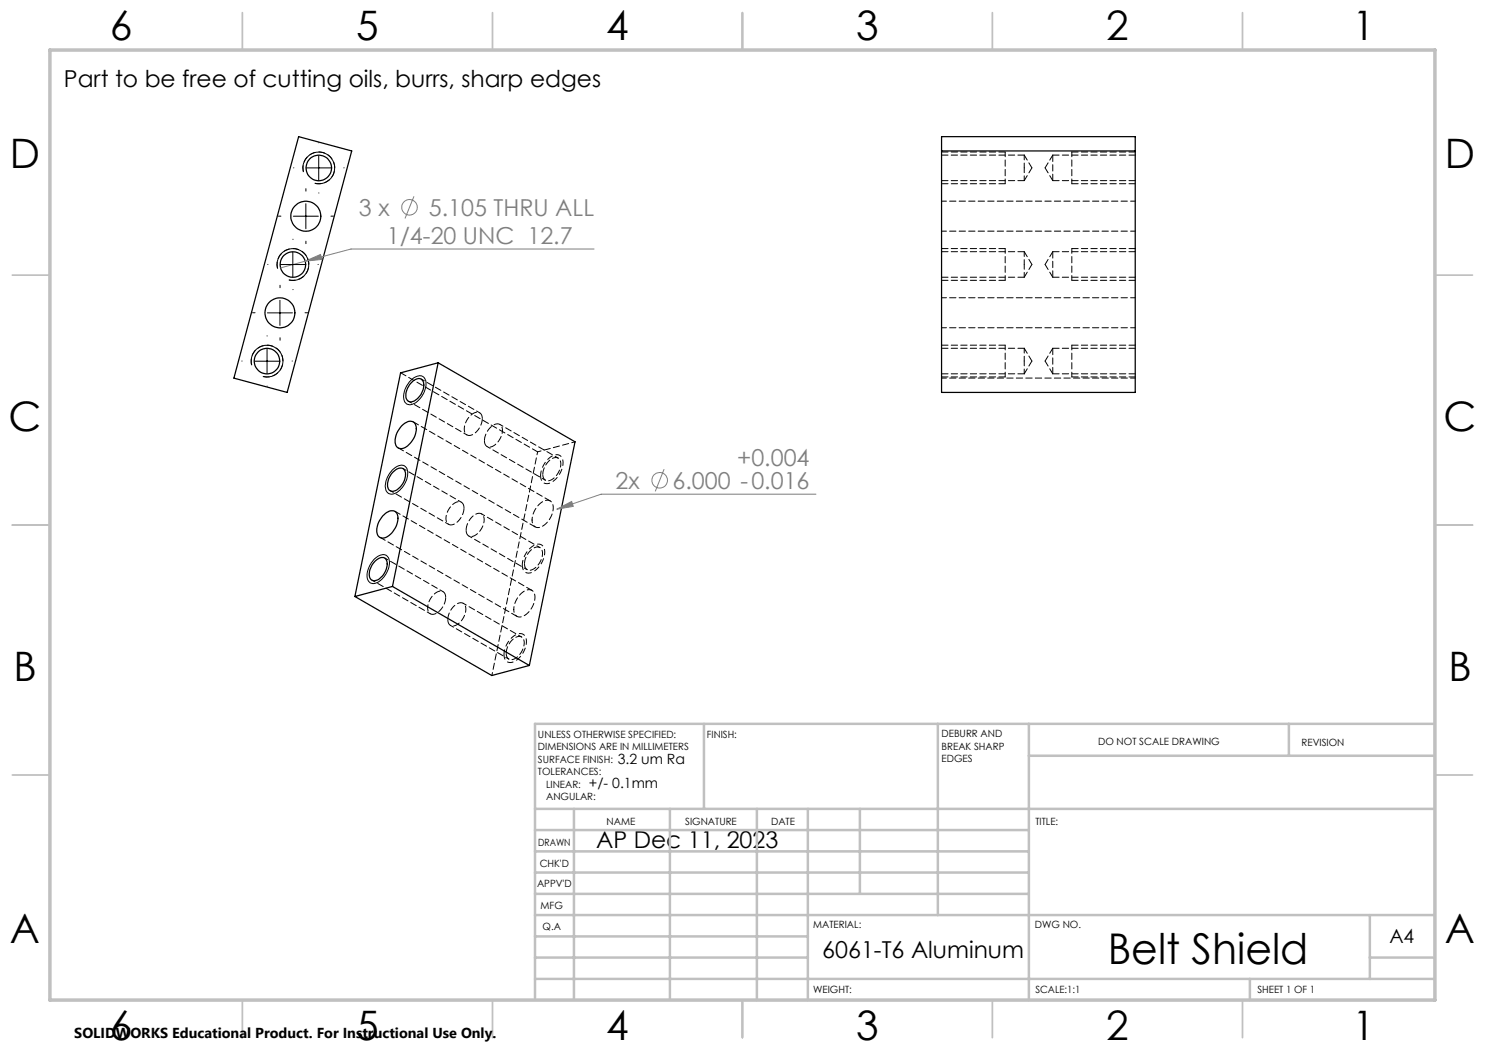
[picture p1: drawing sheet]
<svg xmlns="http://www.w3.org/2000/svg" width="297mm" height="210mm" viewBox="0 0 297 210" stroke-linecap="round" stroke-linejoin="round" font-family="sans-serif">
<g fill="none" stroke="#000" stroke-width=".25">
<path d="M59.7 27.3l10.6 2.9-12.9 48.3-10.6-2.9zM188.3 30.2h38.7M188.3 27.3h38.7v51.2h-38.7zM82.4 76.4a1.35 1.35 0 0 1 2.2-.1 3.4 3.4 0 0 1-2.5 4.1 1.37 1.37 0 0 1-.9-1.9l.4-1zM87.6 72.6l-9.1 44.7M87.6 72.6l27.4 15.8-9.1 44.7M87.6 72.6l-7.5 2-9.1 44.7M78.5 94.6a1.78 1.78 0 0 1 2.2-.8 2.75 2.75 0 0 1-.5 3.5 1.67 1.67 0 0 1-2.4 .6 3.2 3.2 0 0 1 .7-3.3zM80.5 85a1.64 1.64 0 0 1 2.5-.3 4.1 4.1 0 0 1-2 4.8 1.27 1.27 0 0 1-1.4 0 1.27 1.27 0 0 1-.6-1.3 4.5 4.5 0 0 1 1.5-3.2zM71 119.3l27.4 15.8 7.5-2M75 112.2a1.41 1.41 0 0 1 2.2-.3 3.4 3.4 0 0 1-1.9 4.2 1.1 1.1 0 0 1-1.2-.3 1.1 1.1 0 0 1-.2-1.2 4.2 4.2 0 0 1 1.1-2.4zM76.6 103.2a1.94 1.94 0 0 1 2.6-.8 3.2 3.2 0 0 1-.6 3.9 2.26 2.26 0 0 1-2.7 1.1 2.79 2.79 0 0 1 .2-3.6z"/>
<path d="M78.5 117.3l27.4 15.8M78.5 117.3l-7.5 2"/>
<circle cx="63.8" cy="33.6" r="2.56"/>
<circle cx="58.6" cy="52.9" r="2.55"/>
<circle cx="61.2" cy="43.3" r="3"/>
<circle cx="53.4" cy="72.2" r="2.56"/>
<circle cx="56" cy="62.6" r="3"/>
</g>
<g fill="none" stroke="#000" stroke-width=".2" stroke-dasharray="1.3 .6">
<path d="M188.3 36.1h16.5M188.3 30.4h12.7M188.3 36.7h12.7M204.8 31h-16.5M210.6 31v5.1M210.6 36.1h16.5M227.1 31h-16.5M227.1 36.7h-12.7M227.1 30.4h-12.7M188.3 55.4h16.5M188.3 49.7h12.7M188.3 56.1h12.7"/>
<path d="M204.8 50.3h-16.5M210.6 50.3v5.1M210.6 55.4h16.5M227.1 50.3h-16.5M227.1 56.1h-12.7M227.1 49.7h-12.7M188.3 74.8h16.5M188.3 69h12.7M188.3 75.4h12.7M204.8 69.7h-16.5M210.6 69.7v5.1M210.6 74.8h16.5"/>
<path d="M227.1 69.7h-16.5M227.1 75.4h-12.7M227.1 69h-12.7"/>
</g>
<g fill="none" stroke="#000" stroke-width=".2" stroke-dasharray="1.3 .6" stroke-dashoffset=".3">
<path d="M201 36.7v-6.3M204.8 33.6v-2.6M204.8 36.1v-2.5M214.4 30.4v6.3M188.3 46.2h38.8M201 56.1v-6.4M204.8 52.9v-2.6M204.8 55.4v-2.5M214.4 49.7v6.4M227.1 40.2h-38.8M227.1 59.5h-38.8M188.3 75.6h38.8"/>
<path d="M188.3 65.5h38.8M201 75.4v-6.4M204.8 72.2v-2.5M204.8 74.8v-2.6M214.4 69v6.4"/>
</g>
<g fill="none" stroke="#000" stroke-width=".2" stroke-dasharray="1.3 .6" stroke-dashoffset=".1">
<path d="M204.8 36.1l1.6-2.5M206.4 33.6l-1.6-2.6M209 33.6l1.6 2.5M210.6 31l-1.6 2.6M204.8 55.4l1.6-2.5M206.4 52.9l-1.6-2.6M209 52.9l1.6 2.5M210.6 50.3l-1.6 2.6M80.1 74.6l27.4 15.8M204.8 74.8l1.6-2.6M206.4 72.2l-1.6-2.5M209 72.2l1.6 2.6"/>
<path d="M210.6 69.7l-1.6 2.5M79.7 89.6l27.3 15.8M76 107.5l27.4 15.8M106.4 118.1l-27.4-15.8M110 100.2l-27.3-15.8"/>
</g>
<path d="M96.5 83.7a1.12 1.12 0 0 0-.6-1.2 1.12 1.12 0 0 0-1.4 .3 3.4 3.4 0 0 0-1.4 3.9 1.42 1.42 0 0 0 2.2-.3 4.1 4.1 0 0 0 1.2-2.7M96.9 88.1a3.5 3.5 0 0 1 2.6-3.3 1.31 1.31 0 0 1 .9 1.9 3.1 3.1 0 0 1-2.8 2.7l-.5-.3-.2-1M108.6 94.9a3.5 3.5 0 0 1 2.6-3.4 1.31 1.31 0 0 1 .9 1.9 3.1 3.1 0 0 1-2.8 2.7l-.5-.3-.2-.9M89.1 119.5a1.12 1.12 0 0 0-.6-1.2 1.12 1.12 0 0 0-1.3 .2 3.4 3.4 0 0 0-1.4 4 1.42 1.42 0 0 0 2.1-.3 4.1 4.1 0 0 0 1.2-2.7M92.8 101.6a1.12 1.12 0 0 0-.6-1.2 1.12 1.12 0 0 0-1.3 .2 3.4 3.4 0 0 0-1.4 4 1.42 1.42 0 0 0 2.1-.3 4.1 4.1 0 0 0 1.2-2.7M93.2 106a3.5 3.5 0 0 1 2.7-3.3 1.31 1.31 0 0 1 .9 1.8 3.1 3.1 0 0 1-2.8 2.8l-.5-.3-.3-1M104.9 112.8a3.5 3.5 0 0 1 2.6-3.4 1.31 1.31 0 0 1 .9 1.9 3.1 3.1 0 0 1-2.7 2.7l-.5-.3-.3-.9M89.6 123.9a3.5 3.5 0 0 1 2.6-3.4 1.31 1.31 0 0 1 .9 1.9 3.1 3.1 0 0 1-2.8 2.8l-.5-.4-.2-.9M101.2 130.7a3.5 3.5 0 0 1 2.7-3.4 1.31 1.31 0 0 1 .9 1.9 3.1 3.1 0 0 1-2.8 2.7l-.5-.3-.3-.9" fill="none" stroke="#000" stroke-width=".2" stroke-dasharray="1.3 .6" stroke-dashoffset="-.1"/>
<path d="M106.4 104a4.2 4.2 0 0 1 3-4 1.37 1.37 0 0 1 1.2 1.9 4.2 4.2 0 0 1-3 3.6 1.25 1.25 0 0 1-1.2-1.5M98.4 135.1l9.1-44.7M102.8 121.9a4.2 4.2 0 0 1 3-4 1.37 1.37 0 0 1 1.2 1.9 4.2 4.2 0 0 1-3 3.6 1.25 1.25 0 0 1-1.2-1.5" fill="none" stroke="#000" stroke-width=".2" stroke-dasharray="1.3 .6" stroke-dashoffset=".7"/>
<g fill="none" stroke="#000" stroke-width=".2" stroke-dasharray="1.3 .6" stroke-dashoffset=".6">
<path d="M78 98.1l11.7 6.8M81.7 80.2l11.7 6.8M95.9 82.6l-11.6-6.8M97.4 89.3l11.7 6.7M107.5 90.4l7.5-2M111.6 91.6l-11.6-6.7M74.4 116l11.7 6.8M88.6 118.3l-11.7-6.7M92.3 100.4l-11.7-6.7M93.8 107.2l11.6 6.7M108 109.5l-11.7-6.7M90.1 125.1l11.7 6.7"/>
<path d="M104.3 127.4l-11.7-6.7"/>
</g>
<g fill="none" stroke="#808080" stroke-width=".2">
<path d="M82.8 39.3l-1.8 4.4M61 52.2l3.1-1.3 .3 1zM61 52.2l-4.9 1.4M118.8 49.8h-48.6l-9.2 2.4M132.8 93.8l-1.7 4.5M163.2 98.8h-43l-8.8 3M111.4 101.8l2.9-1.5 .4 1z"/>
<circle cx="81.9" cy="41.5" r="1.55"/>
<circle cx="131.9" cy="96.1" r="1.56"/>
</g>
<g fill="none" stroke="#000" stroke-width=".2">
<path d="M60.7 34.4a3.2 3.2 0 0 1 2.7-4 3.2 3.2 0 0 1 3.5 3.4 3.2 3.2 0 0 1-4 2.8M61.2 33.6h5.1M63.7 31.1v5M55.5 53.7a3.2 3.2 0 0 1 2.8-3.9 3.2 3.2 0 0 1 3.4 3.4 3.2 3.2 0 0 1-4 2.8M56.1 52.9h5M58.6 50.4v5M58.7 43.2h5M61.2 40.7v5M50.3 73.1a3.2 3.2 0 0 1 2.9-4 3.2 3.2 0 0 1 3.4 3.4 3.2 3.2 0 0 1-4 2.8M50.9 72.2h5M53.4 69.7v5M53.5 62.6h5"/>
<path d="M56 60.1v5M81.9 76.4a2.48 2.48 0 0 1 2.6-1.1 2.34 2.34 0 0 1 .4 3 3.6 3.6 0 0 1-3.2 2.6 1.67 1.67 0 0 1-.9-2.3l.4-1.2zM78.4 94.1a2.06 2.06 0 0 1 2.7-.8 3.4 3.4 0 0 1-.5 4 2.66 2.66 0 0 1-2.8 1.4 2.45 2.45 0 0 1-.4-3.1zM74.9 111.8a1.94 1.94 0 0 1 2.5-.6 3.4 3.4 0 0 1-.5 4 2.51 2.51 0 0 1-2.9 1.3 2.73 2.73 0 0 1-.1-3.3z"/>
</g>
<path d="M62.9 36.6a3.2 3.2 0 0 0 4-2.8 3.2 3.2 0 0 0-3.4-3.4 3.2 3.2 0 0 0-2.8 4M57.8 56a3.2 3.2 0 0 0 4-2.8 3.2 3.2 0 0 0-3.5-3.5 3.2 3.2 0 0 0-2.8 4M52.6 75.3a3.2 3.2 0 0 0 4-2.8 3.2 3.2 0 0 0-3.5-3.5 3.2 3.2 0 0 0-2.7 4" fill="none" stroke="#000" stroke-width=".2" stroke-dasharray="1.3 .6" stroke-dashoffset="-.1" stroke-linecap="butt"/>
<path d="M108.1 95.1a1.41 1.41 0 0 0 .8 1.6 1.41 1.41 0 0 0 1.7-.4 4.4 4.4 0 0 0 1.8-4.7 1.47 1.47 0 0 0-2.3-.2 5 5 0 0 0-2 3.7M104.5 113a1.41 1.41 0 0 0 .7 1.5 1.41 1.41 0 0 0 1.7-.3 4.4 4.4 0 0 0 1.8-4.7 1.47 1.47 0 0 0-2.3-.2 5 5 0 0 0-1.9 3.7M100.8 130.9a1.41 1.41 0 0 0 .8 1.5 1.41 1.41 0 0 0 1.7-.3 4.4 4.4 0 0 0 1.8-4.8 1.47 1.47 0 0 0-2.4-.1 5 5 0 0 0-1.9 3.7" fill="none" stroke="#000" stroke-width=".2" stroke-dasharray="1.3 .6" stroke-dashoffset=".2" stroke-linecap="butt"/>
<g fill="none" stroke="#c0c0c0" stroke-width=".35">
<path d="M48.5 2.5v7.5M98.5 2.5v7.5M148.5 2.5v7.5M198.5 2.5v7.5M248.5 2.5v7.5M2.5 55h7.5M287 55h7.5M2.5 105h7.5M287 105h7.5M2.5 155h7.5M287 155h7.5M48.5 200v7.5"/>
<path d="M98.5 200v7.5M148.5 200v7.5M198.5 200v7.5M248.5 200v7.5"/>
</g>
<g fill="none" stroke="#c0c0c0" stroke-width=".5">
<path d="M140.8 144.8v17M187.6 144.8v38.2M205.8 144.8v55.2M205.8 151.2h81.2M257.8 144.8v6.4M287 144.8h-180v55.2M107 161.8h180M107 178.8h98.8M107 174.5h98.8M107 170.3h98.8M107 166h98.8M114.8 161.8v38.2"/>
<path d="M134 161.8v38.2M151.4 161.8v38.2M161.6 161.8v38.2M172 161.8v17M107 195.8h180M107 191.5h54.6M107 187.3h54.6M107 183h180M250 195.8v4.2M274 191.5h13M274 183v12.8"/>
</g>
<path d="M10 10h277v190h-277z" fill="none" stroke="#c0c0c0" stroke-width=".7"/>
<g fill="none" stroke="#000" stroke-width=".2" stroke-dasharray="15.2 1.3 1.3 1.3">
<path d="M58.8 33.6h-.1M61.2 38.2v-.5M63.8 28.6v-.1M63.8 38.6h.1M68.8 33.6h.1M53.6 52.9h-.1M56 57.5v-.5M56.2 43.2h-.5M58.6 47.9v-.1M58.6 57.9h.1M61.2 48.2v.5M63.6 52.9h.1"/>
<path d="M66.2 43.2h.5M48.4 72.2h.1M51 62.5h-.5M53.4 67.2h.1M53.4 77.2v.1M56 67.5v.5M58.4 72.2h.1M61 62.5h.5"/>
</g>
<path d="M61 52.2l3.4-.3-.3-1zM111.4 101.8l3.3-.5-.4-1z" fill="#808080"/>
<text font-size="8.5" x="221.5" y="192.7">Belt Shield</text>
<g font-size="8.1">
<text x="22" y="8">6</text>
<text x="71.2" y="8">5</text>
<text x="121.2" y="8">4</text>
<text x="171.3" y="8">3</text>
<text x="221.3" y="8">2</text>
<text x="270.5" y="8">1</text>
<text x="2" y="33.6">D</text>
<text x="289" y="33.6">D</text>
<text x="1.7" y="86.1">C</text>
<text x="288.7" y="86.1">C</text>
<text x="2.7" y="136.1">B</text>
<text x="289.7" y="136.1">B</text>
<text x="2" y="188.6">A</text>
<text x="289" y="188.6">A</text>
<text x="22" y="208">6</text>
<text x="71.2" y="208">5</text>
<text x="121.2" y="208">4</text>
<text x="171.3" y="208">3</text>
<text x="221.3" y="208">2</text>
<text x="270.5" y="208">1</text>
</g>
<g font-size="4.7">
<text x="12.8" y="17.4">Part to be free of cutting oils, burrs, sharp edges</text>
<text x="119.3" y="169.6">AP Dec 11, 2023</text>
<text x="164.5" y="191.6">6061-T6 Aluminum</text>
</g>
<g font-size="4.7" fill="#808080">
<text x="71.8" y="43.2">3 x</text>
<text x="85.8" y="43.2">5.105 THRU ALL</text>
<text x="77.4" y="48.8">1/4-20 UNC 12.7</text>
<text x="147.4" y="93.3">+0.004</text>
<text x="123.1" y="97.8">2x</text>
<text x="134.5" y="97.8">6.000 -0.016</text>
</g>
<text font-size="3.9" x="277.9" y="188.5">A4</text>
<text font-size="2.9" x="14.9" y="207.6">SOLIDWORKS Educational Product. For Instructional Use Only.</text>
<g font-size="2.8">
<text x="123.5" y="152.8">3.2 um Ra</text>
<text x="117.8" y="157.7">+/- 0.1mm</text>
</g>
<g font-size="2">
<text x="107.6" y="147.6">UNLESS OTHERWISE SPECIFIED:</text>
<text x="141.4" y="147.6">FINISH:</text>
<text x="188.3" y="147.5">DEBURR AND</text>
<text x="188.3" y="150">BREAK SHARP</text>
<text x="219.6" y="149">DO NOT SCALE DRAWING</text>
<text x="260.3" y="149.2">REVISION</text>
<text x="107.6" y="150.1">DIMENSIONS ARE IN MILLIMETERS</text>
<text x="107.6" y="152.6">SURFACE FINISH:</text>
<text x="107.6" y="155.1">TOLERANCES:</text>
<text x="188.3" y="152.5">EDGES</text>
<text x="109.2" y="157.6">LINEAR:</text>
<text x="109.2" y="160.1">ANGULAR:</text>
<text x="121.3" y="165">NAME</text>
<text x="137" y="164.9">SIGNATURE</text>
<text x="154.2" y="164.9">DATE</text>
<text x="207.1" y="164.9">TITLE:</text>
<text x="107.6" y="169.1">DRAWN</text>
<text x="107.9" y="173.3">CHK'D</text>
<text x="107.4" y="177.4">APPV'D</text>
<text x="108.1" y="181.8">MFG</text>
<text x="108.5" y="186">Q.A</text>
<text x="162.6" y="185.5">MATERIAL:</text>
<text x="207" y="185.5">DWG NO.</text>
<text x="162.6" y="198.5">WEIGHT:</text>
<text x="207.1" y="198.6">SCALE:1:1</text>
<text x="251.5" y="198.6">SHEET 1 OF 1</text>
</g>
</svg>
